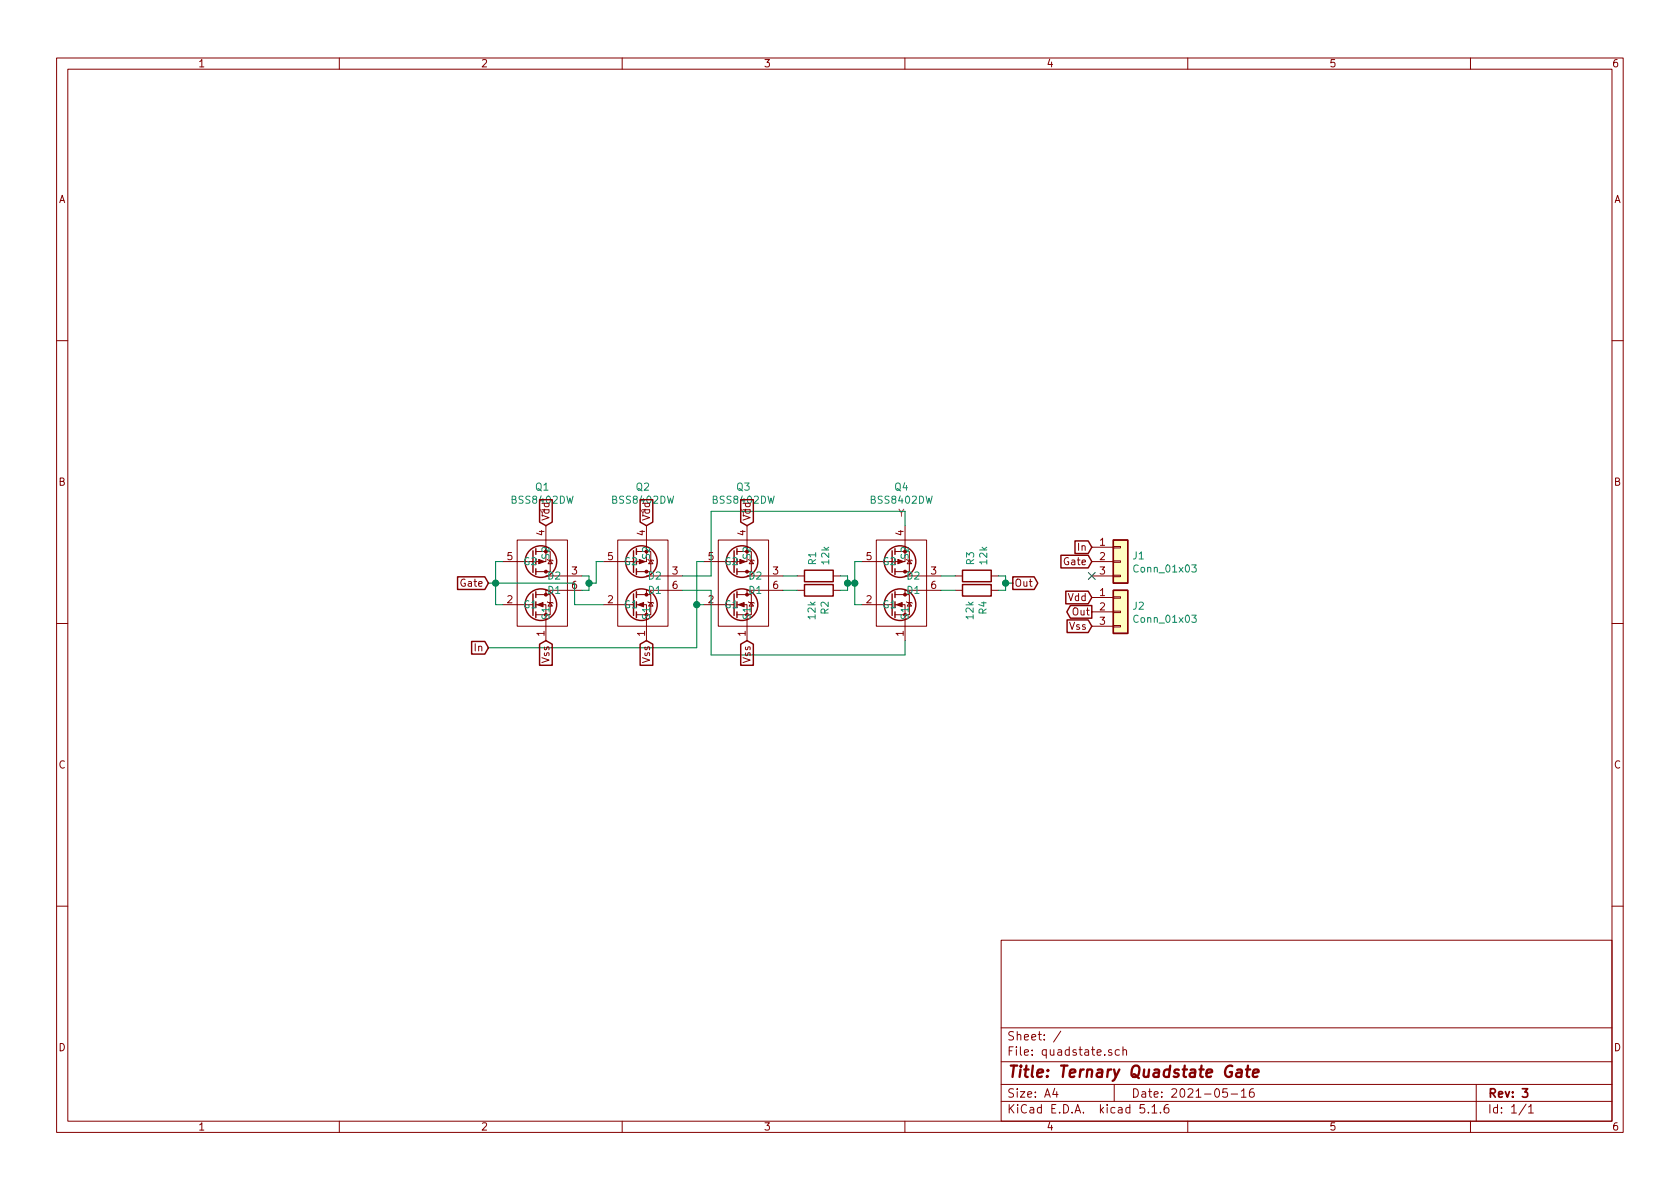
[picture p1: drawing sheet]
<svg xmlns="http://www.w3.org/2000/svg" width="297mm" height="210mm" viewBox="0 0 297 210" stroke-linecap="round" stroke-linejoin="round" font-family="sans-serif">
<g fill="none" stroke="#840000" stroke-width=".18">
<path d="M10 10.3h277v189.9h-277zM12 12.2h273v186.1h-273zM60 10.3v1.9M110 10.3v1.9M160 10.3v1.9M210 10.3v1.9M260 10.3v1.9M10 60.2h2M285 60.2h2M88.9 99.3h5.3M91.4 95.5h8.9v15.2h-8.9zM94.7 97.5h2.6v3.6h-2.6"/>
<path d="M96.5 93v6.3h-2.5M97.3 99.1l.4 .6h-.8zM106.7 99.3h5.3M109.2 95.5h8.9v15.2h-8.9zM112.5 97.5h2.6v3.6h-2.6M114.3 93v6.3h-2.5M115.1 99.1l.3 .6h-.7zM124.5 99.3h5.3M127 95.5h8.9v15.2h-8.9zM130.3 97.5h2.5v3.6h-2.5M132.1 93v6.3h-2.6M132.8 99.1l.4 .6h-.7z"/>
<path d="M152.4 99.3h5.3M154.9 95.5h8.9v15.2h-8.9zM158.2 97.5h2.6v3.6h-2.6M160 93v6.3h-2.5M160.8 99.1l.4 .6h-.8zM193 99.3h3.8M193 96.8h3.8M196.8 96.6h1.3v.3h-1.3zM196.8 99.2h1.3v.2h-1.3zM10 110.3h2M88.9 106.9h5.3M94.7 106.9h1.8v6.4"/>
<path d="M94.7 105.2h2.6v3.5h-2.6M96.5 101.8h6.4M96.8 106.4l.1 .1h.8l.1 .2M97.3 106.5l.4 .7h-.8zM102.9 104.4h-6.4v.8M106.7 106.9h5.3M112.5 106.9h1.8v6.4M112.5 105.2h2.6v3.5h-2.6M114.3 101.8h6.3M114.6 106.4l.1 .1h.7l.2 .2M115.1 106.5l.3 .7h-.7zM120.6 104.4h-6.3v.8"/>
<path d="M124.5 106.9h5.3M130.3 106.9h1.8v6.4M130.3 105.2h2.5v3.5h-2.5M132.1 101.8h6.3M132.3 106.4l.2 .1h.7l.1 .2M132.8 106.5l.4 .7h-.7zM138.4 104.4h-6.3v.8M141 101.8h1.2M141 104.4h1.2M147.3 101.8h1.3M147.3 104.4h1.3M152.4 106.9h5.3"/>
<path d="M158.2 106.9h1.8v6.4M158.2 105.2h2.6v3.5h-2.6M160 101.8h6.4M160.3 106.4l.1 .1h.8l.1 .2M160.8 106.5l.4 .7h-.8zM166.4 104.4h-6.4v.8M168.9 101.8h1.3M168.9 104.4h1.3M175.3 101.8h1.2M175.3 104.4h1.2M193 101.8h3.8M193 105.7h3.8"/>
<path d="M193 108.2h3.8M193 110.7h3.8M196.8 110.6h1.3v.3h-1.3zM196.8 105.5h1.3v.3h-1.3zM196.8 108.1h1.3v.2h-1.3zM196.8 101.7h1.3v.3h-1.3zM285 110.3h2M10 160.2h2M177 166.3h108v32h-108zM285 160.2h2M60 198.3v1.9M110 198.3v1.9"/>
<path d="M160 198.3v1.9M177 194.8h108M177 191.8h108M177 187.8h108M177 181.8h108M186.5 192.5l-.4 1h1M186.8 193v1M187.6 182.3l-1.3 2M196.5 185.7l-.3-.1-.2 .2 .1 .2 .4 .2v.3h-.5M197 191.8v3M197.9 185.7l-.4-.1-.3 .3 .1 .6 .2 .1 .4-.1M198.6 185.7l.2-.1 .3 .1 .1 .9"/>
<path d="M198.6 185.1v1.5M202.3 195.3h-.7l-.1 .7 .3-.1 .5 .1 .1 .2-.1 .5-.2 .1-.6-.1M203 196.7v.1M203.7 195.8l.4-.5v1.5M203.7 196.8h.8M205.2 196.7v.1M206.6 195.3a.62 .62 0 0 0-.8 .7l.1 .7 .2 .1 .5-.1 .1-.5-.1-.2-.5-.1-.3 .3M210 198.3v1.9M217 192.5h-.7l-.1 .7 .2-.1 .5 .1 .1 .2v.5l-.2 .1-.6-.1M217.7 193.5h1.1M219.5 193l.4-.5v1.5M219.5 194h.8"/>
<path d="M221.6 192.5a.59 .59 0 0 0-.7 .7l.1 .7 .2 .1 .5-.1 .1-.5-.2-.2-.4-.1-.3 .3M260 198.3v1.9M261 191.8v6.5M269.8 195.2l-1.2 2M270.3 195.8l.4-.5v1.5M270.3 196.8h.8"/>
</g>
<path d="M269.2 192.5h.9l-.5 .6 .4 .1v.7l-.2 .1-.6-.1" fill="none" stroke="#840000" stroke-width=".3"/>
<path d="M218.7 189.2h.8v1.2M219.6 189.6l-.7 .1a.4 .4 0 0 0-.4 .3 .4 .4 0 0 0 .3 .4l.7-.1M220.3 189.1h.8M220.6 188.4l-.2 1.8 .1 .1 .4 .1M221.5 189.8l1-.2v-.4l-.6-.1-.3 .3v.9l.1 .1 .6-.1" fill="none" stroke="#840000" stroke-width=".41"/>
<g fill="none" stroke="#840000" stroke-width=".25">
<path d="M94.2 97.4v3.8M94.7 97v1M95.4 88.4h2.2v3.9l-1.1 .7-1.1-.7zM112 97.4v3.8M112.5 97v1M113.2 88.4h2.2v3.9l-1.1 .7-1.1-.7zM129.8 97.4v3.8M130.3 97v1M131 88.4h2.2v3.9l-1.1 .7-1.1-.7zM157.7 97.4v3.8M158.2 97v1M187.6 98.2h4.8l.6 1.1-.6 1.1h-4.8z"/>
<path d="M190.1 95.7h2.3l.6 1.1-.6 1.1h-2.3zM196.8 95.5h2.6v7.6h-2.6zM80.9 102h4.8l.7 1.1-.7 1.1h-4.8zM83.4 113.4h2.3l.7 1.1-.7 1.2h-2.3zM94.2 105v3.8M94.7 100.6v1M94.7 104.6v1.1M94.7 108.2v1M95.4 113.9l1.1-.6 1.1 .6v3.7h-2.2zM112 105v3.8M112.5 100.6v1M112.5 104.6v1.1"/>
<path d="M112.5 108.2v1M113.2 113.9l1.1-.6 1.1 .6v3.7h-2.2zM129.8 105v3.8M130.3 100.6v1M130.3 104.6v1.1M130.3 108.2v1M131 113.9l1.1-.6 1.1 .6v3.7h-2.2zM142.2 103.4h5.1v2h-5.1zM142.2 100.8h5.1v2.1h-5.1zM157.7 105v3.8M158.2 100.6v1M158.2 104.6v1.1"/>
<path d="M158.2 108.2v1M170.2 103.4h5.1v2h-5.1zM170.2 100.8h5.1v2.1h-5.1zM179.1 102h3.8l.6 1.1-.6 1.1h-3.8zM188.4 104.5h4l.6 1.2-.6 1.1h-4zM188.7 109.6h3.7l.6 1.1-.6 1.2h-3.7zM189.3 107.1h3.7v2.2h-3.7l-.7-1.1zM196.8 104.4h2.6v7.6h-2.6z"/>
<circle cx="95.6" cy="99.3" r="2.79"/>
<circle cx="113.4" cy="99.3" r="2.79"/>
<circle cx="131.2" cy="99.3" r="2.79"/>
<circle cx="159.1" cy="99.3" r="2.79"/>
<circle cx="95.6" cy="106.9" r="2.79"/>
<circle cx="113.4" cy="106.9" r="2.79"/>
<circle cx="131.2" cy="106.9" r="2.79"/>
<circle cx="159.1" cy="106.9" r="2.79"/>
</g>
<g fill="#840000" stroke="#840000" stroke-width=".18">
<path d="M158.5 106.9l1-.4v.8z"/>
<path d="M158.7 98.9l1.1 .4-1.1 .4z"/>
<path d="M95 106.9l1-.4v.8z"/>
<path d="M95.2 98.9l1.1 .4-1.1 .4z"/>
<path d="M112.8 106.9l1-.4v.8z"/>
<path d="M113 98.9l1 .4-1 .4z"/>
<path d="M130.6 106.9l1-.4v.8z"/>
<path d="M130.8 98.9l1 .4-1 .4z"/>
<circle cx="160" cy="105.2" r=".25"/>
<circle cx="160" cy="101.1" r=".25"/>
<circle cx="96.5" cy="105.2" r=".25"/>
<circle cx="96.5" cy="101.1" r=".25"/>
<circle cx="114.3" cy="105.2" r=".25"/>
<circle cx="114.3" cy="101.1" r=".25"/>
<circle cx="132.1" cy="105.2" r=".25"/>
<circle cx="132.1" cy="101.1" r=".25"/>
</g>
<g fill="#ffffc2" stroke="#ffffc2" stroke-width=".18">
<path d="M196.8 104.4h2.6v7.6h-2.6z"/>
<path d="M196.8 95.5h2.6v7.6h-2.6z"/>
</g>
<path d="M210.7 99.9h.8l-.4 .5 .4 .1-.1 .6-.5 .1-.2-.2M210.7 108.8h.8l-.4 .5 .4 .1-.1 .6-.5 .1-.2-.2" fill="none" stroke="#008484" stroke-width=".18"/>
<g fill="none" stroke="#008400" stroke-width=".18">
<path d="M88.9 99.3h-1.3v7.6h1.3M106.7 99.3h-1.3v3.8h-1.3M124.5 99.3h-1.3v15.2h-36.8M152.4 99.3h-1.3v7.6h1.3M160 93v-2.6h-34.3v11.4h-5.1M86.4 103.1h15.2v3.8h5.1M102.9 101.8h1.2v2.6h-1.2M120.6 104.4h5.1v11.4h34.3v-2.5M123.2 106.9h1.3M138.4 101.8h2.6M138.4 104.4h2.6M148.6 101.8h1.3v2.6h-1.3"/>
<path d="M149.9 103.1h1.2M166.4 101.8h2.5M166.4 104.4h2.5M176.5 101.8h1.3v2.6h-1.3M177.8 103.1h1.3"/>
</g>
<g fill="#008400" stroke="#008400" stroke-width=".25">
<circle cx="151.1" cy="103.1" r=".51"/>
<circle cx="123.2" cy="106.9" r=".51"/>
<circle cx="104.1" cy="103.1" r=".51"/>
<circle cx="177.8" cy="103.1" r=".51"/>
<circle cx="87.6" cy="103.1" r=".51"/>
<circle cx="149.9" cy="103.1" r=".51"/>
</g>
<path d="M192.4 101.2l1.2 1.3M193.6 101.2l-1.2 1.3" fill="none" stroke="#000084" stroke-width=".18"/>
<text font-size="2.8" fill="#840000" x="178" y="190.5">Title: Ternary Quadstate Gate</text>
<g font-size="2.1" fill="#840000">
<text x="178" y="184">Sheet: /</text>
<text x="178" y="186.7">File: quadstate.sch</text>
<text x="178" y="196.9">KiCad E.D.A. kicad 5.1.6</text>
<text x="178" y="194.1">Size: A4</text>
<text x="200" y="194.1">Date: 2021-05-16</text>
<text x="263" y="194.1">Rev: 3</text>
<text x="263" y="196.9">Id: 1/1</text>
</g>
<g font-size="1.8" fill="#840000">
<text x="35" y="11.9">1</text>
<text x="85" y="11.9">2</text>
<text x="135" y="11.9">3</text>
<text x="185" y="11.9">4</text>
<text x="235" y="11.9">5</text>
<text x="285" y="11.9">6</text>
<text x="10.4" y="35.9">A</text>
<text x="285.4" y="35.9">A</text>
<text x="10.4" y="85.9">B</text>
<text x="285.4" y="85.9">B</text>
<text x="96.3" y="94.7" transform="rotate(-90 96.3 94.7)">4</text>
<text x="97.2" y="92.2" transform="rotate(-90 97.2 92.2)">Vdd</text>
<text x="114" y="94.7" transform="rotate(-90 114 94.7)">4</text>
<text x="114.9" y="92.2" transform="rotate(-90 114.9 92.2)">Vdd</text>
<text x="131.8" y="94.7" transform="rotate(-90 131.8 94.7)">4</text>
<text x="132.7" y="92.2" transform="rotate(-90 132.7 92.2)">Vdd</text>
<text x="159.8" y="94.7" transform="rotate(-90 159.8 94.7)">4</text>
<text x="89.7" y="99.1">5</text>
<text x="101.1" y="101.6">3</text>
<text x="107.5" y="99.1">5</text>
<text x="118.9" y="101.6">3</text>
<text x="125.2" y="99.1">5</text>
<text x="136.7" y="101.6">3</text>
<text x="153.2" y="99.1">5</text>
<text x="164.6" y="101.6">3</text>
<text x="188.3" y="99.9">Gate</text>
<text x="190.7" y="97.4">In</text>
<text x="194.5" y="96.5">1</text>
<text x="194.5" y="99.1">2</text>
<text x="194.5" y="101.6">3</text>
<text x="81.6" y="103.8">Gate</text>
<text x="89.7" y="106.7">2</text>
<text x="101.1" y="104.1">6</text>
<text x="107.5" y="106.7">2</text>
<text x="118.9" y="104.1">6</text>
<text x="125.2" y="106.7">2</text>
<text x="136.7" y="104.1">6</text>
<text x="153.2" y="106.7">2</text>
<text x="164.6" y="104.1">6</text>
<text x="179.3" y="103.8">Out</text>
<text x="188.9" y="106.3">Vdd</text>
<text x="194.5" y="105.4">1</text>
<text x="194.5" y="107.9">2</text>
<text x="96.3" y="112.5" transform="rotate(-90 96.3 112.5)">1</text>
<text x="114" y="112.5" transform="rotate(-90 114 112.5)">1</text>
<text x="131.8" y="112.5" transform="rotate(-90 131.8 112.5)">1</text>
<text x="159.8" y="112.5" transform="rotate(-90 159.8 112.5)">1</text>
<text x="189.1" y="111.4">Vss</text>
<text x="189.7" y="108.8">Out</text>
<text x="194.5" y="110.5">3</text>
<text x="84" y="115.2">In</text>
<text x="97.2" y="117.2" transform="rotate(-90 97.2 117.2)">Vss</text>
<text x="114.9" y="117.2" transform="rotate(-90 114.9 117.2)">Vss</text>
<text x="132.7" y="117.2" transform="rotate(-90 132.7 117.2)">Vss</text>
<text x="10.4" y="135.9">C</text>
<text x="285.4" y="135.9">C</text>
<text x="10.4" y="185.9">D</text>
<text x="285.4" y="185.9">D</text>
<text x="35" y="199.9">1</text>
<text x="85" y="199.9">2</text>
<text x="135" y="199.9">3</text>
<text x="185" y="199.9">4</text>
<text x="235" y="199.9">5</text>
<text x="285" y="199.9">6</text>
</g>
<g font-size="1.8" fill="#008484">
<text x="90.6" y="89.1">BSS8402DW</text>
<text x="94.7" y="86.8">Q1</text>
<text x="108.4" y="89.1">BSS8402DW</text>
<text x="112.5" y="86.8">Q2</text>
<text x="126.2" y="89.1">BSS8402DW</text>
<text x="130.3" y="86.8">Q3</text>
<text x="154.1" y="89.1">BSS8402DW</text>
<text x="158.2" y="86.8">Q4</text>
<text x="92.5" y="99.9">G2</text>
<text x="97.2" y="98.7" transform="rotate(-90 97.2 98.7)">S2</text>
<text x="110.2" y="99.9">G2</text>
<text x="114.9" y="98.7" transform="rotate(-90 114.9 98.7)">S2</text>
<text x="128" y="99.9">G2</text>
<text x="132.7" y="98.7" transform="rotate(-90 132.7 98.7)">S2</text>
<text x="144.3" y="99.9" transform="rotate(-90 144.3 99.9)">R1</text>
<text x="146.6" y="99.7" transform="rotate(-90 146.6 99.7)">12k</text>
<text x="156" y="99.9">G2</text>
<text x="160.7" y="98.7" transform="rotate(-90 160.7 98.7)">S2</text>
<text x="172.2" y="99.9" transform="rotate(-90 172.2 99.9)">R3</text>
<text x="174.5" y="99.7" transform="rotate(-90 174.5 99.7)">12k</text>
<text x="200.4" y="98.9">J1</text>
<text x="200.8" y="101.2">Conn_01x03</text>
<text x="92.5" y="107.6">G1</text>
<text x="97.1" y="102.5">D2</text>
<text x="97.1" y="105">D1</text>
<text x="110.2" y="107.6">G1</text>
<text x="114.8" y="102.5">D2</text>
<text x="114.8" y="105">D1</text>
<text x="128" y="107.6">G1</text>
<text x="132.6" y="102.5">D2</text>
<text x="132.6" y="105">D1</text>
<text x="156" y="107.6">G1</text>
<text x="160.6" y="102.5">D2</text>
<text x="160.6" y="105">D1</text>
<text x="200.4" y="107.8">J2</text>
<text x="97.2" y="109.7" transform="rotate(-90 97.2 109.7)">S1</text>
<text x="114.9" y="109.7" transform="rotate(-90 114.9 109.7)">S1</text>
<text x="132.7" y="109.7" transform="rotate(-90 132.7 109.7)">S1</text>
<text x="144.2" y="109.4" transform="rotate(-90 144.2 109.4)">12k</text>
<text x="146.5" y="108.6" transform="rotate(-90 146.5 108.6)">R2</text>
<text x="160.7" y="109.7" transform="rotate(-90 160.7 109.7)">S1</text>
<text x="172.1" y="109.4" transform="rotate(-90 172.1 109.4)">12k</text>
<text x="174.4" y="108.6" transform="rotate(-90 174.4 108.6)">R4</text>
<text x="200.8" y="110.1">Conn_01x03</text>
</g>
<g font-size="1.8" fill="#840084">
<text x="95.3" y="91.4">Y</text>
<text x="113.1" y="91.4">Y</text>
<text x="130.9" y="91.4">Y</text>
<text x="158.8" y="91.4">Y</text>
</g>
</svg>
